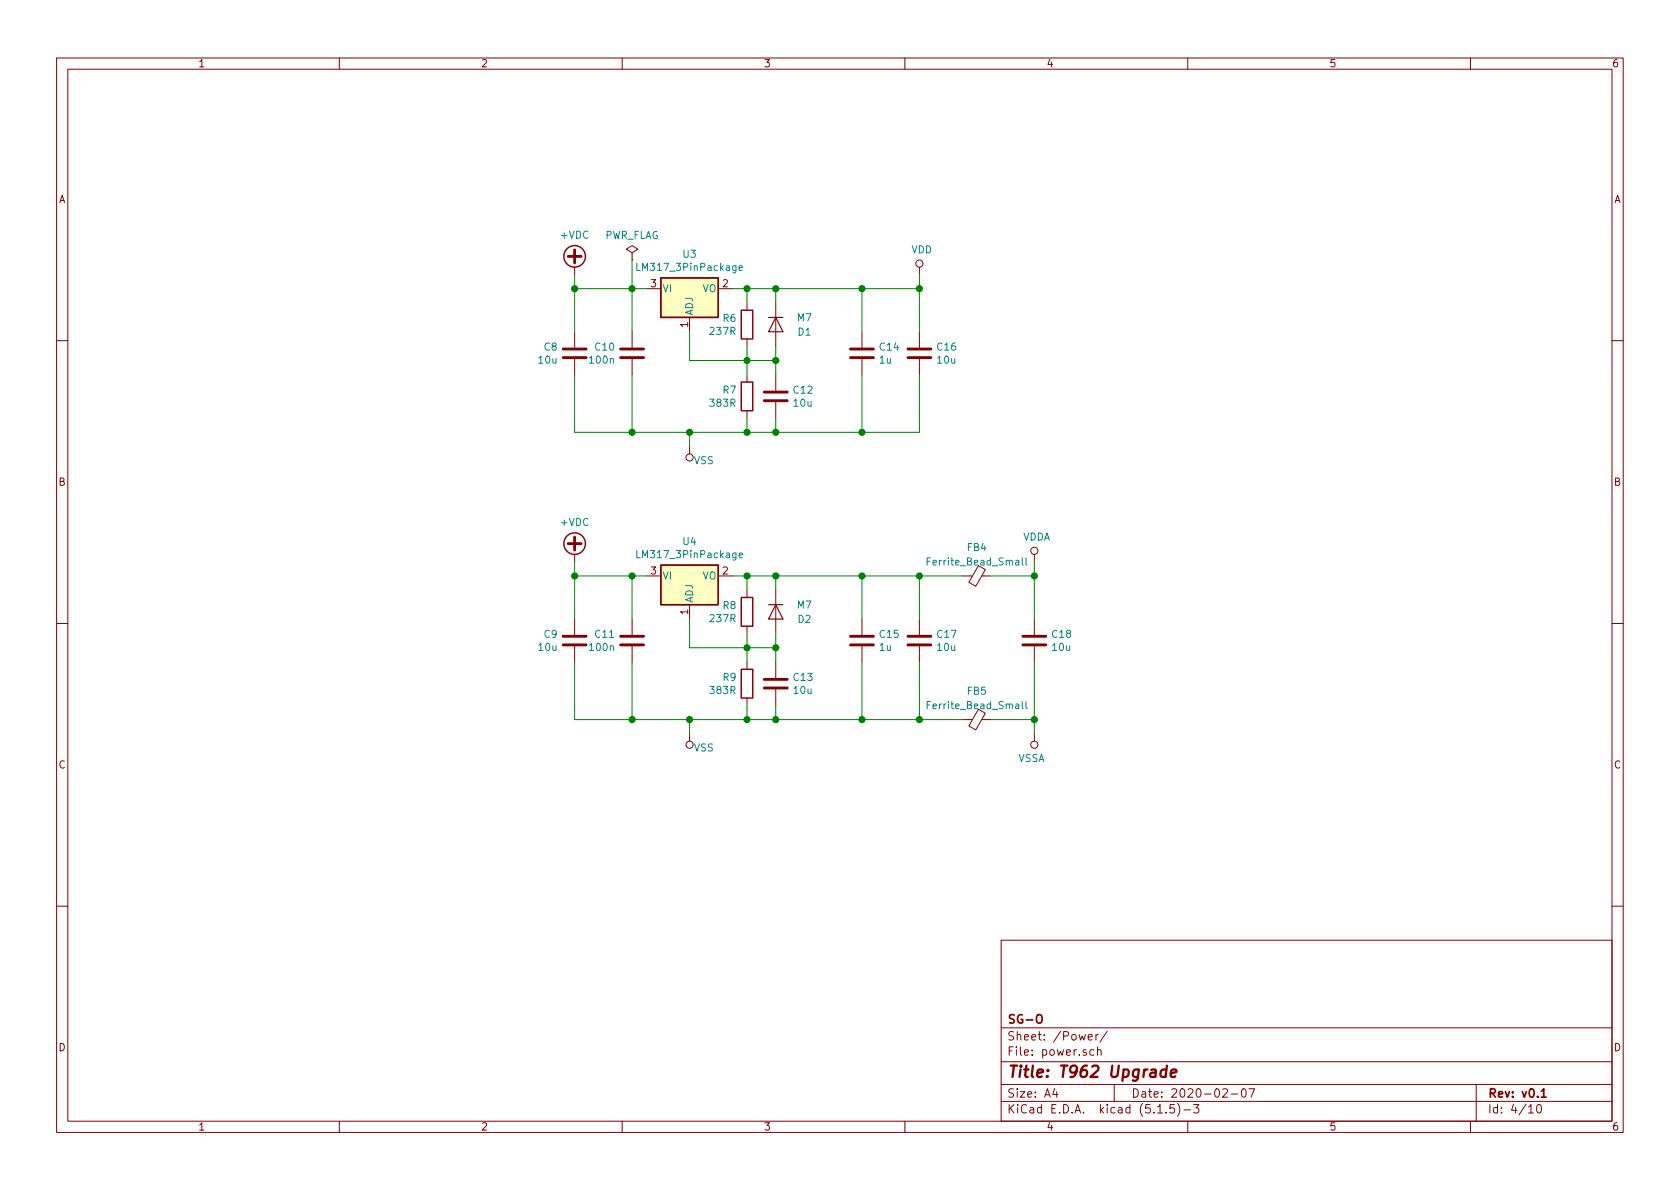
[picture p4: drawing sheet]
EESchema Schematic File Version 4
EELAYER 30 0
EELAYER END
$Descr A4 11693 8268
encoding utf-8
Sheet 4 10
Title "T962 Upgrade"
Date "2020-02-07"
Rev "v0.1"
Comp "SG-O"
Comment1 ""
Comment2 ""
Comment3 ""
Comment4 ""
$EndDescr
Wire Wire Line
	4400 3000 4800 3000
Wire Wire Line
	4500 2000 4400 2000
$Comp
L Device:C C?
U 1 1
P 4000 2450
AR Path="/5DD6D4DA/5DD6D50E/5E3CD0B4" Ref="C?"  Part="1" 
AR Path="/5DD6D4DA/5DDED058/5E3CD0B4" Ref="C?"  Part="1" 
AR Path="/5DD6D4DA/5DDED066/5E3CD0B4" Ref="C?"  Part="1" 
AR Path="/5DD6D4DA/5DDED074/5E3CD0B4" Ref="C?"  Part="1" 
AR Path="/5E15DEC3/5E3CD0B4" Ref="C?"  Part="1" 
AR Path="/5E34CFA0/5E3CD0B4" Ref="C?"  Part="1" 
AR Path="/5E3D0FD8/5E3CD0B4" Ref="C8"  Part="1" 
F 0 "C8" H 4115 2496 50  0000 L CNN
F 1 "10u" H 4115 2405 50  0000 L CNN
F 2 "Capacitor_SMD:C_1206_3216Metric" H 4038 2300 50  0001 C CNN
F 3 "~" H 4000 2450 50  0001 C CNN
F 4 "CL31A106KBHNNNE" H 4000 2450 50  0001 C CNN "manf#"
F 5 "C13585" H 4000 2450 50  0001 C CNN "lcsc#"
	1    4000 2450
	-1   0    0    -1  
$EndComp
$Comp
L Device:C C?
U 1 1
P 4400 2450
AR Path="/5DD6D4DA/5DD6D50E/5E3CB245" Ref="C?"  Part="1" 
AR Path="/5DD6D4DA/5DDED058/5E3CB245" Ref="C?"  Part="1" 
AR Path="/5DD6D4DA/5DDED066/5E3CB245" Ref="C?"  Part="1" 
AR Path="/5DD6D4DA/5DDED074/5E3CB245" Ref="C?"  Part="1" 
AR Path="/5E3D28F8/5E3CB245" Ref="C?"  Part="1" 
AR Path="/5E3CB245" Ref="C?"  Part="1" 
AR Path="/5E453957/5E3CB245" Ref="C?"  Part="1" 
AR Path="/5E3D0FD8/5E3CB245" Ref="C10"  Part="1" 
F 0 "C10" H 4515 2496 50  0000 L CNN
F 1 "100n" H 4515 2405 50  0000 L CNN
F 2 "Capacitor_SMD:C_0603_1608Metric" H 4438 2300 50  0001 C CNN
F 3 "~" H 4400 2450 50  0001 C CNN
F 4 "CC0603KRX7R9BB104" H 4400 2450 50  0001 C CNN "manf#"
F 5 "C14663" H 4400 2450 50  0001 C CNN "lcsc#"
	1    4400 2450
	-1   0    0    -1  
$EndComp
Wire Wire Line
	4000 2000 4400 2000
Connection ~ 4400 2000
Wire Wire Line
	4400 3000 4000 3000
Connection ~ 4400 3000
$Comp
L power:+VDC #PWR?
U 1 1
P 4000 1900
AR Path="/5DD6D4DA/5DEBB035/5E3DED33" Ref="#PWR?"  Part="1" 
AR Path="/5DD6D4DA/5E3DED33" Ref="#PWR?"  Part="1" 
AR Path="/5E34CFA0/5E3DED33" Ref="#PWR?"  Part="1" 
AR Path="/5E3D0FD8/5E3DED33" Ref="#PWR021"  Part="1" 
F 0 "#PWR021" H 4000 1800 50  0001 C CNN
F 1 "+VDC" H 4000 2175 50  0000 C CNN
F 2 "" H 4000 1900 50  0001 C CNN
F 3 "" H 4000 1900 50  0001 C CNN
	1    4000 1900
	1    0    0    -1  
$EndComp
Wire Wire Line
	4000 2000 4000 1900
Connection ~ 4000 2000
$Comp
L power:VSS #PWR?
U 1 1
P 4800 3100
AR Path="/5DD6D4DA/5DEBB035/5E3E2200" Ref="#PWR?"  Part="1" 
AR Path="/5E34CFA0/5E3E2200" Ref="#PWR?"  Part="1" 
AR Path="/5E3D0FD8/5E3E2200" Ref="#PWR023"  Part="1" 
F 0 "#PWR023" H 4800 2950 50  0001 C CNN
F 1 "VSS" H 4700 3200 50  0000 C CNN
F 2 "" H 4800 3100 50  0001 C CNN
F 3 "" H 4800 3100 50  0001 C CNN
	1    4800 3100
	-1   0    0    1   
$EndComp
$Comp
L power:VDD #PWR025
U 1 1
P 6400 1900
F 0 "#PWR025" H 6400 1750 50  0001 C CNN
F 1 "VDD" H 6417 2073 50  0000 C CNN
F 2 "" H 6400 1900 50  0001 C CNN
F 3 "" H 6400 1900 50  0001 C CNN
	1    6400 1900
	1    0    0    -1  
$EndComp
Wire Wire Line
	4800 3000 4800 3100
$Comp
L power:VSSA #PWR?
U 1 1
P 7200 5100
AR Path="/5E3B5CB9/5E3F6133" Ref="#PWR?"  Part="1" 
AR Path="/5E3F6133" Ref="#PWR?"  Part="1" 
AR Path="/5E3D0FD8/5E3F6133" Ref="#PWR027"  Part="1" 
F 0 "#PWR027" H 7200 4950 50  0001 C CNN
F 1 "VSSA" H 7218 5273 50  0000 C CNN
F 2 "" H 7200 5100 50  0001 C CNN
F 3 "" H 7200 5100 50  0001 C CNN
	1    7200 5100
	-1   0    0    1   
$EndComp
$Comp
L power:VDDA #PWR?
U 1 1
P 7200 3900
AR Path="/5E3B5CB9/5E3F613D" Ref="#PWR?"  Part="1" 
AR Path="/5E3E25D1/5E3F613D" Ref="#PWR?"  Part="1" 
AR Path="/5E3E3667/5E3F613D" Ref="#PWR?"  Part="1" 
AR Path="/5E3E8E80/5E3F613D" Ref="#PWR?"  Part="1" 
AR Path="/5E3F613D" Ref="#PWR?"  Part="1" 
AR Path="/5E3D0FD8/5E3F613D" Ref="#PWR026"  Part="1" 
F 0 "#PWR026" H 7200 3750 50  0001 C CNN
F 1 "VDDA" H 7217 4073 50  0000 C CNN
F 2 "" H 7200 3900 50  0001 C CNN
F 3 "" H 7200 3900 50  0001 C CNN
	1    7200 3900
	1    0    0    -1  
$EndComp
$Comp
L Device:Ferrite_Bead_Small FB?
U 1 1
P 6800 4000
AR Path="/5E3B5CB9/5E3F6147" Ref="FB?"  Part="1" 
AR Path="/5E3E25D1/5E3F6147" Ref="FB?"  Part="1" 
AR Path="/5E3E3667/5E3F6147" Ref="FB?"  Part="1" 
AR Path="/5E3E8E80/5E3F6147" Ref="FB?"  Part="1" 
AR Path="/5E3D0FD8/5E3F6147" Ref="FB4"  Part="1" 
F 0 "FB4" V 6600 4000 50  0000 C CNN
F 1 "Ferrite_Bead_Small" V 6700 4000 50  0000 C CNN
F 2 "Inductor_SMD:L_0603_1608Metric" V 6730 4000 50  0001 C CNN
F 3 "~" H 6800 4000 50  0001 C CNN
F 4 "BLM18PG121SN1D" V 6800 4000 50  0001 C CNN "manf#"
F 5 "C14709" V 6800 4000 50  0001 C CNN "lcsc#"
	1    6800 4000
	0    1    1    0   
$EndComp
$Comp
L Device:Ferrite_Bead_Small FB?
U 1 1
P 6800 5000
AR Path="/5E3B5CB9/5E3F6151" Ref="FB?"  Part="1" 
AR Path="/5E3E25D1/5E3F6151" Ref="FB?"  Part="1" 
AR Path="/5E3E3667/5E3F6151" Ref="FB?"  Part="1" 
AR Path="/5E3E8E80/5E3F6151" Ref="FB?"  Part="1" 
AR Path="/5E3D0FD8/5E3F6151" Ref="FB5"  Part="1" 
F 0 "FB5" V 6600 5000 50  0000 C CNN
F 1 "Ferrite_Bead_Small" V 6700 5000 50  0000 C CNN
F 2 "Inductor_SMD:L_0603_1608Metric" V 6730 5000 50  0001 C CNN
F 3 "~" H 6800 5000 50  0001 C CNN
F 4 "C14709" H 6800 5000 50  0001 C CNN "lcsc#"
F 5 "BLM18PG121SN1D" H 6800 5000 50  0001 C CNN "manf#"
	1    6800 5000
	0    1    1    0   
$EndComp
Wire Wire Line
	7200 4000 7200 3900
Wire Wire Line
	6900 4000 7200 4000
Wire Wire Line
	7200 5000 7200 5100
Wire Wire Line
	6900 5000 7200 5000
$Comp
L Device:C C?
U 1 1
P 7200 4450
AR Path="/5DD6D4DA/5DD6D50E/5E3F6163" Ref="C?"  Part="1" 
AR Path="/5DD6D4DA/5DDED058/5E3F6163" Ref="C?"  Part="1" 
AR Path="/5DD6D4DA/5DDED066/5E3F6163" Ref="C?"  Part="1" 
AR Path="/5DD6D4DA/5DDED074/5E3F6163" Ref="C?"  Part="1" 
AR Path="/5E15DEC3/5E3F6163" Ref="C?"  Part="1" 
AR Path="/5E151517/5E3F6163" Ref="C?"  Part="1" 
AR Path="/5E1EC3C1/5E3F6163" Ref="C?"  Part="1" 
AR Path="/5E3BDE20/5E3F6163" Ref="C?"  Part="1" 
AR Path="/5E3D0FD8/5E3F6163" Ref="C18"  Part="1" 
F 0 "C18" H 7315 4496 50  0000 L CNN
F 1 "10u" H 7315 4405 50  0000 L CNN
F 2 "Capacitor_SMD:C_1206_3216Metric" H 7238 4300 50  0001 C CNN
F 3 "~" H 7200 4450 50  0001 C CNN
F 4 "CL31A106KBHNNNE" H 7200 4450 50  0001 C CNN "manf#"
F 5 "C13585" H 3700 400 50  0001 C CNN "lcsc#"
	1    7200 4450
	1    0    0    -1  
$EndComp
Connection ~ 7200 4000
Wire Wire Line
	7200 4600 7200 5000
Connection ~ 7200 5000
$Comp
L Regulator_Linear:LM317_3PinPackage U3
U 1 1
P 4800 2000
F 0 "U3" H 4800 2242 50  0000 C CNN
F 1 "LM317_3PinPackage" H 4800 2151 50  0000 C CNN
F 2 "Package_TO_SOT_SMD:SOT-223-3_TabPin2" H 4800 2250 50  0001 C CIN
F 3 "http://www.ti.com/lit/ds/symlink/lm317.pdf" H 4800 2000 50  0001 C CNN
F 4 "C51466" H 4800 2000 50  0001 C CNN "lcsc#"
F 5 "LM317DCYR" H 4800 2000 50  0001 C CNN "manf#"
	1    4800 2000
	1    0    0    -1  
$EndComp
$Comp
L Device:R R?
U 1 1
P 5200 2250
AR Path="/5DD6D4DA/5DD6D50E/5E434228" Ref="R?"  Part="1" 
AR Path="/5DD6D4DA/5DDED058/5E434228" Ref="R?"  Part="1" 
AR Path="/5DD6D4DA/5DDED066/5E434228" Ref="R?"  Part="1" 
AR Path="/5DD6D4DA/5DDED074/5E434228" Ref="R?"  Part="1" 
AR Path="/5DD6D4DA/5DD6D549/5E434228" Ref="R?"  Part="1" 
AR Path="/5DD6D4DA/5DDFF593/5E434228" Ref="R?"  Part="1" 
AR Path="/5DD6D4DA/5DE2F431/5E434228" Ref="R?"  Part="1" 
AR Path="/5E15DEC3/5E434228" Ref="R?"  Part="1" 
AR Path="/5E434228" Ref="R?"  Part="1" 
AR Path="/5E34CFA0/5E434228" Ref="R?"  Part="1" 
AR Path="/5E3D0FD8/5E434228" Ref="R6"  Part="1" 
F 0 "R6" H 5130 2296 50  0000 R CNN
F 1 "237R" H 5130 2205 50  0000 R CNN
F 2 "Resistor_SMD:R_0805_2012Metric" V 5130 2250 50  0001 C CNN
F 3 "~" H 5200 2250 50  0001 C CNN
F 4 "C218442" H 5200 2250 50  0001 C CNN "lcsc#"
F 5 "ARG05FTC2370N" H 5200 2250 50  0001 C CNN "manf#"
	1    5200 2250
	1    0    0    -1  
$EndComp
$Comp
L Device:R R?
U 1 1
P 5200 2750
AR Path="/5DD6D4DA/5DD6D50E/5E4358A7" Ref="R?"  Part="1" 
AR Path="/5DD6D4DA/5DDED058/5E4358A7" Ref="R?"  Part="1" 
AR Path="/5DD6D4DA/5DDED066/5E4358A7" Ref="R?"  Part="1" 
AR Path="/5DD6D4DA/5DDED074/5E4358A7" Ref="R?"  Part="1" 
AR Path="/5DD6D4DA/5DD6D549/5E4358A7" Ref="R?"  Part="1" 
AR Path="/5DD6D4DA/5DDFF593/5E4358A7" Ref="R?"  Part="1" 
AR Path="/5DD6D4DA/5DE2F431/5E4358A7" Ref="R?"  Part="1" 
AR Path="/5E15DEC3/5E4358A7" Ref="R?"  Part="1" 
AR Path="/5E4358A7" Ref="R?"  Part="1" 
AR Path="/5E34CFA0/5E4358A7" Ref="R?"  Part="1" 
AR Path="/5E3D0FD8/5E4358A7" Ref="R7"  Part="1" 
F 0 "R7" H 5130 2796 50  0000 R CNN
F 1 "383R" H 5130 2705 50  0000 R CNN
F 2 "Resistor_SMD:R_0805_2012Metric" V 5130 2750 50  0001 C CNN
F 3 "~" H 5200 2750 50  0001 C CNN
F 4 "C218541" H 5200 2750 50  0001 C CNN "lcsc#"
F 5 "ARG05FTC3830" H 5200 2750 50  0001 C CNN "manf#"
	1    5200 2750
	1    0    0    -1  
$EndComp
Wire Wire Line
	4800 3000 5200 3000
Wire Wire Line
	5200 3000 5200 2900
Connection ~ 4800 3000
Wire Wire Line
	5200 2600 5200 2500
Wire Wire Line
	5200 2500 4800 2500
Wire Wire Line
	4800 2500 4800 2300
Connection ~ 5200 2500
Wire Wire Line
	5200 2500 5200 2400
Wire Wire Line
	5100 2000 5200 2000
Wire Wire Line
	5200 2000 5200 2100
Wire Wire Line
	4000 2000 4000 2300
Wire Wire Line
	4400 2000 4400 2300
Wire Wire Line
	4000 2600 4000 3000
Wire Wire Line
	4400 2600 4400 3000
$Comp
L Device:C C?
U 1 1
P 6000 2450
AR Path="/5DD6D4DA/5DD6D50E/5E44A385" Ref="C?"  Part="1" 
AR Path="/5DD6D4DA/5DDED058/5E44A385" Ref="C?"  Part="1" 
AR Path="/5DD6D4DA/5DDED066/5E44A385" Ref="C?"  Part="1" 
AR Path="/5DD6D4DA/5DDED074/5E44A385" Ref="C?"  Part="1" 
AR Path="/5E3D28F8/5E44A385" Ref="C?"  Part="1" 
AR Path="/5E44A385" Ref="C?"  Part="1" 
AR Path="/5E41B6C5/5E44A385" Ref="C?"  Part="1" 
AR Path="/5E3D0FD8/5E44A385" Ref="C14"  Part="1" 
F 0 "C14" H 6115 2496 50  0000 L CNN
F 1 "1u" H 6115 2405 50  0000 L CNN
F 2 "Capacitor_SMD:C_0805_2012Metric" H 6038 2300 50  0001 C CNN
F 3 "~" H 6000 2450 50  0001 C CNN
F 4 "CL21B105KBFNNNE" H 6000 2450 50  0001 C CNN "manf#"
F 5 "C28323" H 6000 2450 50  0001 C CNN "lcsc#"
	1    6000 2450
	1    0    0    -1  
$EndComp
Wire Wire Line
	6000 2000 6000 2300
Wire Wire Line
	6000 2600 6000 3000
$Comp
L Device:C C?
U 1 1
P 6400 2450
AR Path="/5DD6D4DA/5DD6D50E/5E44E038" Ref="C?"  Part="1" 
AR Path="/5DD6D4DA/5DDED058/5E44E038" Ref="C?"  Part="1" 
AR Path="/5DD6D4DA/5DDED066/5E44E038" Ref="C?"  Part="1" 
AR Path="/5DD6D4DA/5DDED074/5E44E038" Ref="C?"  Part="1" 
AR Path="/5E15DEC3/5E44E038" Ref="C?"  Part="1" 
AR Path="/5E34CFA0/5E44E038" Ref="C?"  Part="1" 
AR Path="/5E3D0FD8/5E44E038" Ref="C16"  Part="1" 
F 0 "C16" H 6515 2496 50  0000 L CNN
F 1 "10u" H 6515 2405 50  0000 L CNN
F 2 "Capacitor_SMD:C_1206_3216Metric" H 6438 2300 50  0001 C CNN
F 3 "~" H 6400 2450 50  0001 C CNN
F 4 "CL31A106KBHNNNE" H 6400 2450 50  0001 C CNN "manf#"
F 5 "C13585" H 6400 2450 50  0001 C CNN "lcsc#"
	1    6400 2450
	1    0    0    -1  
$EndComp
Wire Wire Line
	6400 2600 6400 3000
Wire Wire Line
	6400 3000 6000 3000
Connection ~ 6000 3000
Wire Wire Line
	6000 2000 6400 2000
Wire Wire Line
	6400 2000 6400 2300
Connection ~ 6000 2000
Wire Wire Line
	6400 1900 6400 2000
Connection ~ 6400 2000
$Comp
L Device:C C?
U 1 1
P 5400 2750
AR Path="/5DD6D4DA/5DD6D50E/5E45B27B" Ref="C?"  Part="1" 
AR Path="/5DD6D4DA/5DDED058/5E45B27B" Ref="C?"  Part="1" 
AR Path="/5DD6D4DA/5DDED066/5E45B27B" Ref="C?"  Part="1" 
AR Path="/5DD6D4DA/5DDED074/5E45B27B" Ref="C?"  Part="1" 
AR Path="/5E15DEC3/5E45B27B" Ref="C?"  Part="1" 
AR Path="/5E34CFA0/5E45B27B" Ref="C?"  Part="1" 
AR Path="/5E3D0FD8/5E45B27B" Ref="C12"  Part="1" 
F 0 "C12" H 5515 2796 50  0000 L CNN
F 1 "10u" H 5515 2705 50  0000 L CNN
F 2 "Capacitor_SMD:C_1206_3216Metric" H 5438 2600 50  0001 C CNN
F 3 "~" H 5400 2750 50  0001 C CNN
F 4 "CL31A106KBHNNNE" H 5400 2750 50  0001 C CNN "manf#"
F 5 "C13585" H 5400 2750 50  0001 C CNN "lcsc#"
	1    5400 2750
	1    0    0    -1  
$EndComp
Wire Wire Line
	5200 2500 5400 2500
Wire Wire Line
	5400 2500 5400 2600
Wire Wire Line
	5400 2900 5400 3000
Wire Wire Line
	5400 3000 5200 3000
Connection ~ 5200 3000
Wire Wire Line
	5200 2000 5400 2000
Wire Wire Line
	5400 2000 5400 2100
Connection ~ 5200 2000
Wire Wire Line
	5400 2400 5400 2500
Connection ~ 5400 2500
Wire Wire Line
	5400 2000 6000 2000
Connection ~ 5400 2000
Wire Wire Line
	5400 3000 6000 3000
Connection ~ 5400 3000
Wire Wire Line
	4400 5000 4800 5000
Wire Wire Line
	4500 4000 4400 4000
$Comp
L Device:C C?
U 1 1
P 4000 4450
AR Path="/5DD6D4DA/5DD6D50E/5E470065" Ref="C?"  Part="1" 
AR Path="/5DD6D4DA/5DDED058/5E470065" Ref="C?"  Part="1" 
AR Path="/5DD6D4DA/5DDED066/5E470065" Ref="C?"  Part="1" 
AR Path="/5DD6D4DA/5DDED074/5E470065" Ref="C?"  Part="1" 
AR Path="/5E15DEC3/5E470065" Ref="C?"  Part="1" 
AR Path="/5E34CFA0/5E470065" Ref="C?"  Part="1" 
AR Path="/5E3D0FD8/5E470065" Ref="C9"  Part="1" 
F 0 "C9" H 4115 4496 50  0000 L CNN
F 1 "10u" H 4115 4405 50  0000 L CNN
F 2 "Capacitor_SMD:C_1206_3216Metric" H 4038 4300 50  0001 C CNN
F 3 "~" H 4000 4450 50  0001 C CNN
F 4 "CL31A106KBHNNNE" H 4000 4450 50  0001 C CNN "manf#"
F 5 "C13585" H 4000 4450 50  0001 C CNN "lcsc#"
	1    4000 4450
	-1   0    0    -1  
$EndComp
$Comp
L Device:C C?
U 1 1
P 4400 4450
AR Path="/5DD6D4DA/5DD6D50E/5E470071" Ref="C?"  Part="1" 
AR Path="/5DD6D4DA/5DDED058/5E470071" Ref="C?"  Part="1" 
AR Path="/5DD6D4DA/5DDED066/5E470071" Ref="C?"  Part="1" 
AR Path="/5DD6D4DA/5DDED074/5E470071" Ref="C?"  Part="1" 
AR Path="/5E3D28F8/5E470071" Ref="C?"  Part="1" 
AR Path="/5E470071" Ref="C?"  Part="1" 
AR Path="/5E453957/5E470071" Ref="C?"  Part="1" 
AR Path="/5E3D0FD8/5E470071" Ref="C11"  Part="1" 
F 0 "C11" H 4515 4496 50  0000 L CNN
F 1 "100n" H 4515 4405 50  0000 L CNN
F 2 "Capacitor_SMD:C_0603_1608Metric" H 4438 4300 50  0001 C CNN
F 3 "~" H 4400 4450 50  0001 C CNN
F 4 "CC0603KRX7R9BB104" H 4400 4450 50  0001 C CNN "manf#"
F 5 "C14663" H 4400 4450 50  0001 C CNN "lcsc#"
	1    4400 4450
	-1   0    0    -1  
$EndComp
Wire Wire Line
	4000 4000 4400 4000
Connection ~ 4400 4000
Wire Wire Line
	4400 5000 4000 5000
Connection ~ 4400 5000
$Comp
L power:+VDC #PWR?
U 1 1
P 4000 3900
AR Path="/5DD6D4DA/5DEBB035/5E47007F" Ref="#PWR?"  Part="1" 
AR Path="/5DD6D4DA/5E47007F" Ref="#PWR?"  Part="1" 
AR Path="/5E34CFA0/5E47007F" Ref="#PWR?"  Part="1" 
AR Path="/5E3D0FD8/5E47007F" Ref="#PWR022"  Part="1" 
F 0 "#PWR022" H 4000 3800 50  0001 C CNN
F 1 "+VDC" H 4000 4175 50  0000 C CNN
F 2 "" H 4000 3900 50  0001 C CNN
F 3 "" H 4000 3900 50  0001 C CNN
	1    4000 3900
	1    0    0    -1  
$EndComp
Wire Wire Line
	4000 4000 4000 3900
Connection ~ 4000 4000
$Comp
L power:VSS #PWR?
U 1 1
P 4800 5100
AR Path="/5DD6D4DA/5DEBB035/5E47008B" Ref="#PWR?"  Part="1" 
AR Path="/5E34CFA0/5E47008B" Ref="#PWR?"  Part="1" 
AR Path="/5E3D0FD8/5E47008B" Ref="#PWR024"  Part="1" 
F 0 "#PWR024" H 4800 4950 50  0001 C CNN
F 1 "VSS" H 4700 5200 50  0000 C CNN
F 2 "" H 4800 5100 50  0001 C CNN
F 3 "" H 4800 5100 50  0001 C CNN
	1    4800 5100
	-1   0    0    1   
$EndComp
Wire Wire Line
	4800 5000 4800 5100
$Comp
L Regulator_Linear:LM317_3PinPackage U4
U 1 1
P 4800 4000
F 0 "U4" H 4800 4242 50  0000 C CNN
F 1 "LM317_3PinPackage" H 4800 4151 50  0000 C CNN
F 2 "Package_TO_SOT_SMD:SOT-223-3_TabPin2" H 4800 4250 50  0001 C CIN
F 3 "http://www.ti.com/lit/ds/symlink/lm317.pdf" H 4800 4000 50  0001 C CNN
F 4 "C51466" H 4800 4000 50  0001 C CNN "lcsc#"
F 5 "LM317DCYR" H 4800 4000 50  0001 C CNN "manf#"
	1    4800 4000
	1    0    0    -1  
$EndComp
$Comp
L Device:R R?
U 1 1
P 5200 4750
AR Path="/5DD6D4DA/5DD6D50E/5E4700B8" Ref="R?"  Part="1" 
AR Path="/5DD6D4DA/5DDED058/5E4700B8" Ref="R?"  Part="1" 
AR Path="/5DD6D4DA/5DDED066/5E4700B8" Ref="R?"  Part="1" 
AR Path="/5DD6D4DA/5DDED074/5E4700B8" Ref="R?"  Part="1" 
AR Path="/5DD6D4DA/5DD6D549/5E4700B8" Ref="R?"  Part="1" 
AR Path="/5DD6D4DA/5DDFF593/5E4700B8" Ref="R?"  Part="1" 
AR Path="/5DD6D4DA/5DE2F431/5E4700B8" Ref="R?"  Part="1" 
AR Path="/5E15DEC3/5E4700B8" Ref="R?"  Part="1" 
AR Path="/5E4700B8" Ref="R?"  Part="1" 
AR Path="/5E34CFA0/5E4700B8" Ref="R?"  Part="1" 
AR Path="/5E3D0FD8/5E4700B8" Ref="R9"  Part="1" 
F 0 "R9" H 5130 4796 50  0000 R CNN
F 1 "383R" H 5130 4705 50  0000 R CNN
F 2 "Resistor_SMD:R_0805_2012Metric" V 5130 4750 50  0001 C CNN
F 3 "~" H 5200 4750 50  0001 C CNN
F 4 "C218541" H 5200 4750 50  0001 C CNN "lcsc#"
F 5 "ARG05FTC3830" H 5200 4750 50  0001 C CNN "manf#"
	1    5200 4750
	1    0    0    -1  
$EndComp
Wire Wire Line
	4800 5000 5200 5000
Wire Wire Line
	5200 5000 5200 4900
Connection ~ 4800 5000
Wire Wire Line
	5200 4600 5200 4500
Wire Wire Line
	5200 4500 4800 4500
Wire Wire Line
	4800 4500 4800 4300
Connection ~ 5200 4500
Wire Wire Line
	5200 4500 5200 4400
Wire Wire Line
	5100 4000 5200 4000
Wire Wire Line
	5200 4000 5200 4100
Wire Wire Line
	4000 4000 4000 4300
Wire Wire Line
	4400 4000 4400 4300
Wire Wire Line
	4000 4600 4000 5000
Wire Wire Line
	4400 4600 4400 5000
$Comp
L Device:C C?
U 1 1
P 6000 4450
AR Path="/5DD6D4DA/5DD6D50E/5E4700D2" Ref="C?"  Part="1" 
AR Path="/5DD6D4DA/5DDED058/5E4700D2" Ref="C?"  Part="1" 
AR Path="/5DD6D4DA/5DDED066/5E4700D2" Ref="C?"  Part="1" 
AR Path="/5DD6D4DA/5DDED074/5E4700D2" Ref="C?"  Part="1" 
AR Path="/5E3D28F8/5E4700D2" Ref="C?"  Part="1" 
AR Path="/5E4700D2" Ref="C?"  Part="1" 
AR Path="/5E41B6C5/5E4700D2" Ref="C?"  Part="1" 
AR Path="/5E3D0FD8/5E4700D2" Ref="C15"  Part="1" 
F 0 "C15" H 6115 4496 50  0000 L CNN
F 1 "1u" H 6115 4405 50  0000 L CNN
F 2 "Capacitor_SMD:C_0805_2012Metric" H 6038 4300 50  0001 C CNN
F 3 "~" H 6000 4450 50  0001 C CNN
F 4 "CL21B105KBFNNNE" H 6000 4450 50  0001 C CNN "manf#"
F 5 "C28323" H 6000 4450 50  0001 C CNN "lcsc#"
	1    6000 4450
	1    0    0    -1  
$EndComp
Wire Wire Line
	6000 4000 6000 4300
Wire Wire Line
	6000 4600 6000 5000
$Comp
L Device:C C?
U 1 1
P 6400 4450
AR Path="/5DD6D4DA/5DD6D50E/5E4700E0" Ref="C?"  Part="1" 
AR Path="/5DD6D4DA/5DDED058/5E4700E0" Ref="C?"  Part="1" 
AR Path="/5DD6D4DA/5DDED066/5E4700E0" Ref="C?"  Part="1" 
AR Path="/5DD6D4DA/5DDED074/5E4700E0" Ref="C?"  Part="1" 
AR Path="/5E15DEC3/5E4700E0" Ref="C?"  Part="1" 
AR Path="/5E34CFA0/5E4700E0" Ref="C?"  Part="1" 
AR Path="/5E3D0FD8/5E4700E0" Ref="C17"  Part="1" 
F 0 "C17" H 6515 4496 50  0000 L CNN
F 1 "10u" H 6515 4405 50  0000 L CNN
F 2 "Capacitor_SMD:C_1206_3216Metric" H 6438 4300 50  0001 C CNN
F 3 "~" H 6400 4450 50  0001 C CNN
F 4 "CL31A106KBHNNNE" H 6400 4450 50  0001 C CNN "manf#"
F 5 "C13585" H 6400 4450 50  0001 C CNN "lcsc#"
	1    6400 4450
	1    0    0    -1  
$EndComp
Wire Wire Line
	6400 4600 6400 5000
Wire Wire Line
	6400 5000 6000 5000
Connection ~ 6000 5000
Wire Wire Line
	6000 4000 6400 4000
Wire Wire Line
	6400 4000 6400 4300
Connection ~ 6000 4000
Connection ~ 6400 4000
$Comp
L Device:C C?
U 1 1
P 5400 4750
AR Path="/5DD6D4DA/5DD6D50E/5E4700F4" Ref="C?"  Part="1" 
AR Path="/5DD6D4DA/5DDED058/5E4700F4" Ref="C?"  Part="1" 
AR Path="/5DD6D4DA/5DDED066/5E4700F4" Ref="C?"  Part="1" 
AR Path="/5DD6D4DA/5DDED074/5E4700F4" Ref="C?"  Part="1" 
AR Path="/5E15DEC3/5E4700F4" Ref="C?"  Part="1" 
AR Path="/5E34CFA0/5E4700F4" Ref="C?"  Part="1" 
AR Path="/5E3D0FD8/5E4700F4" Ref="C13"  Part="1" 
F 0 "C13" H 5515 4796 50  0000 L CNN
F 1 "10u" H 5515 4705 50  0000 L CNN
F 2 "Capacitor_SMD:C_1206_3216Metric" H 5438 4600 50  0001 C CNN
F 3 "~" H 5400 4750 50  0001 C CNN
F 4 "CL31A106KBHNNNE" H 5400 4750 50  0001 C CNN "manf#"
F 5 "C13585" H 5400 4750 50  0001 C CNN "lcsc#"
	1    5400 4750
	1    0    0    -1  
$EndComp
Wire Wire Line
	5200 4500 5400 4500
Wire Wire Line
	5400 4500 5400 4600
Wire Wire Line
	5400 4900 5400 5000
Wire Wire Line
	5400 5000 5200 5000
Connection ~ 5200 5000
Wire Wire Line
	5200 4000 5400 4000
Wire Wire Line
	5400 4000 5400 4100
Connection ~ 5200 4000
Wire Wire Line
	5400 4400 5400 4500
Connection ~ 5400 4500
Wire Wire Line
	5400 4000 6000 4000
Connection ~ 5400 4000
Wire Wire Line
	5400 5000 6000 5000
Connection ~ 5400 5000
Wire Wire Line
	7200 4000 7200 4300
Wire Wire Line
	6700 4000 6400 4000
Wire Wire Line
	6700 5000 6400 5000
Connection ~ 6400 5000
$Comp
L power:PWR_FLAG #FLG0101
U 1 1
P 4400 1800
F 0 "#FLG0101" H 4400 1875 50  0001 C CNN
F 1 "PWR_FLAG" H 4400 1973 50  0000 C CNN
F 2 "" H 4400 1800 50  0001 C CNN
F 3 "~" H 4400 1800 50  0001 C CNN
	1    4400 1800
	1    0    0    -1  
$EndComp
Wire Wire Line
	4400 1800 4400 2000
$Comp
L Device:D D?
U 1 1
P 5400 2250
AR Path="/5DD6D4DA/5DD6D50E/5E552305" Ref="D?"  Part="1" 
AR Path="/5DD6D4DA/5DDED058/5E552305" Ref="D?"  Part="1" 
AR Path="/5DD6D4DA/5DDED066/5E552305" Ref="D?"  Part="1" 
AR Path="/5DD6D4DA/5DDED074/5E552305" Ref="D?"  Part="1" 
AR Path="/5E46134B/5E552305" Ref="D?"  Part="1" 
AR Path="/5E453957/5E552305" Ref="D?"  Part="1" 
AR Path="/5E3D0FD8/5E552305" Ref="D1"  Part="1" 
F 0 "D1" V 5450 2450 50  0000 C CNN
F 1 "M7" V 5350 2450 50  0000 C CNN
F 2 "Diode_SMD:D_SMA" H 5400 2250 50  0001 C CNN
F 3 "https://datasheet.lcsc.com/szlcsc/1810311713_MDD-Microdiode-Electronics-M7_C95872.pdf" H 5400 2250 50  0001 C CNN
F 4 "M7" H 5400 2250 50  0001 C CNN "manf#"
F 5 "C95872" H 5400 2250 50  0001 C CNN "lcsc#"
	1    5400 2250
	0    1    1    0   
$EndComp
$Comp
L Device:D D?
U 1 1
P 5400 4250
AR Path="/5DD6D4DA/5DD6D50E/5E553B38" Ref="D?"  Part="1" 
AR Path="/5DD6D4DA/5DDED058/5E553B38" Ref="D?"  Part="1" 
AR Path="/5DD6D4DA/5DDED066/5E553B38" Ref="D?"  Part="1" 
AR Path="/5DD6D4DA/5DDED074/5E553B38" Ref="D?"  Part="1" 
AR Path="/5E46134B/5E553B38" Ref="D?"  Part="1" 
AR Path="/5E453957/5E553B38" Ref="D?"  Part="1" 
AR Path="/5E3D0FD8/5E553B38" Ref="D2"  Part="1" 
F 0 "D2" V 5450 4450 50  0000 C CNN
F 1 "M7" V 5350 4450 50  0000 C CNN
F 2 "Diode_SMD:D_SMA" H 5400 4250 50  0001 C CNN
F 3 "https://datasheet.lcsc.com/szlcsc/1810311713_MDD-Microdiode-Electronics-M7_C95872.pdf" H 5400 4250 50  0001 C CNN
F 4 "M7" H 5400 4250 50  0001 C CNN "manf#"
F 5 "C95872" H 5400 4250 50  0001 C CNN "lcsc#"
	1    5400 4250
	0    1    1    0   
$EndComp
$Comp
L Device:R R?
U 1 1
P 5200 4250
AR Path="/5DD6D4DA/5DD6D50E/5E4700AC" Ref="R?"  Part="1" 
AR Path="/5DD6D4DA/5DDED058/5E4700AC" Ref="R?"  Part="1" 
AR Path="/5DD6D4DA/5DDED066/5E4700AC" Ref="R?"  Part="1" 
AR Path="/5DD6D4DA/5DDED074/5E4700AC" Ref="R?"  Part="1" 
AR Path="/5DD6D4DA/5DD6D549/5E4700AC" Ref="R?"  Part="1" 
AR Path="/5DD6D4DA/5DDFF593/5E4700AC" Ref="R?"  Part="1" 
AR Path="/5DD6D4DA/5DE2F431/5E4700AC" Ref="R?"  Part="1" 
AR Path="/5E15DEC3/5E4700AC" Ref="R?"  Part="1" 
AR Path="/5E4700AC" Ref="R?"  Part="1" 
AR Path="/5E34CFA0/5E4700AC" Ref="R?"  Part="1" 
AR Path="/5E3D0FD8/5E4700AC" Ref="R8"  Part="1" 
F 0 "R8" H 5130 4296 50  0000 R CNN
F 1 "237R" H 5130 4205 50  0000 R CNN
F 2 "Resistor_SMD:R_0805_2012Metric" V 5130 4250 50  0001 C CNN
F 3 "~" H 5200 4250 50  0001 C CNN
F 4 "C218442" H 5200 4250 50  0001 C CNN "lcsc#"
F 5 "ARG05FTC2370N" H 5200 4250 50  0001 C CNN "manf#"
	1    5200 4250
	1    0    0    -1  
$EndComp
$EndSCHEMATC
